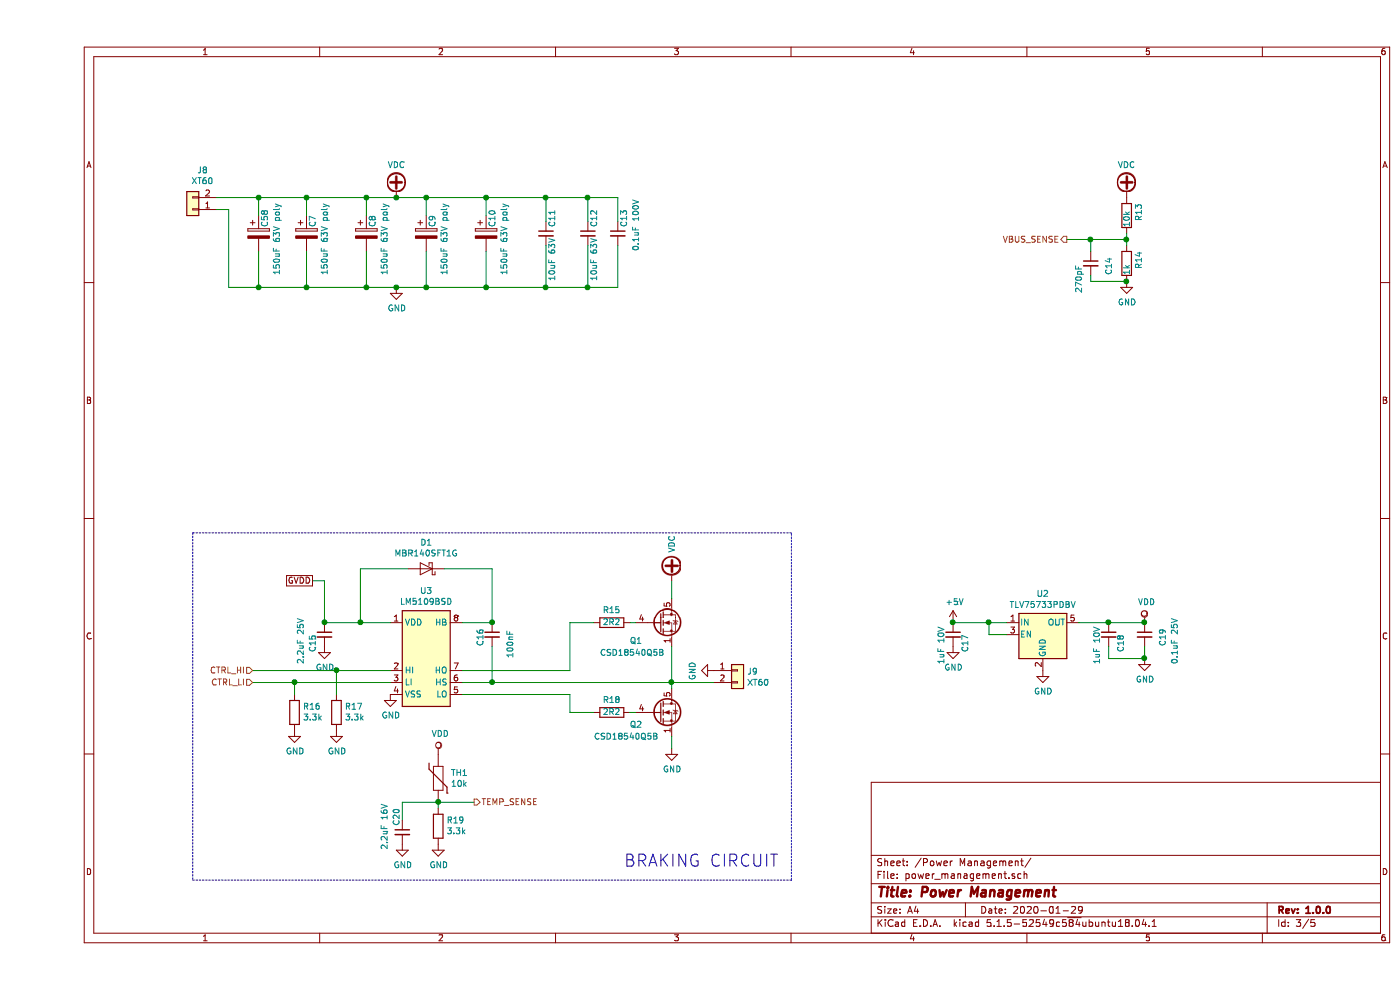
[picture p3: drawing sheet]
EESchema Schematic File Version 4
EELAYER 30 0
EELAYER END
$Descr A4 11693 8268
encoding utf-8
Sheet 3 5
Title "Power Management"
Date "2020-01-29"
Rev "1.0.0"
Comp ""
Comment1 ""
Comment2 ""
Comment3 ""
Comment4 ""
$EndDescr
$Comp
L Device:R R?
U 1 1
P 9100 1800
AR Path="/5E377C6C/5E4E3A78" Ref="R?"  Part="1" 
AR Path="/5E2D9349/5E4E3A78" Ref="R13"  Part="1" 
F 0 "R13" V 9200 1750 50  0000 L CNN
F 1 "10k" V 9100 1700 50  0000 L CNN
F 2 "Resistor_SMD:R_0402_1005Metric" V 9030 1800 50  0001 C CNN
F 3 "~" H 9100 1800 50  0001 C CNN
	1    9100 1800
	1    0    0    -1  
$EndComp
$Comp
L Device:R R?
U 1 1
P 9100 2200
AR Path="/5E377C6C/5E4E3A7E" Ref="R?"  Part="1" 
AR Path="/5E2D9349/5E4E3A7E" Ref="R14"  Part="1" 
F 0 "R14" V 9200 2150 50  0000 L CNN
F 1 "1k" V 9100 2100 50  0000 L CNN
F 2 "Resistor_SMD:R_0402_1005Metric" V 9030 2200 50  0001 C CNN
F 3 "~" H 9100 2200 50  0001 C CNN
	1    9100 2200
	1    0    0    -1  
$EndComp
$Comp
L Device:C_Small C?
U 1 1
P 8800 2200
AR Path="/5E377C6C/5E4E3A84" Ref="C?"  Part="1" 
AR Path="/5E2D9349/5E4E3A84" Ref="C14"  Part="1" 
F 0 "C14" V 8950 2100 50  0000 L CNN
F 1 "270pF" V 8700 1950 50  0000 L CNN
F 2 "Capacitor_SMD:C_0402_1005Metric" H 8800 2200 50  0001 C CNN
F 3 "~" H 8800 2200 50  0001 C CNN
	1    8800 2200
	1    0    0    -1  
$EndComp
$Comp
L power:GND #PWR?
U 1 1
P 9100 2350
AR Path="/5E377C6C/5E4E3A8A" Ref="#PWR?"  Part="1" 
AR Path="/5E2D9349/5E4E3A8A" Ref="#PWR0131"  Part="1" 
F 0 "#PWR0131" H 9100 2100 50  0001 C CNN
F 1 "GND" H 9105 2177 50  0000 C CNN
F 2 "" H 9100 2350 50  0001 C CNN
F 3 "" H 9100 2350 50  0001 C CNN
	1    9100 2350
	1    0    0    -1  
$EndComp
Wire Wire Line
	9100 2350 8800 2350
Wire Wire Line
	8800 2350 8800 2300
Connection ~ 9100 2350
Wire Wire Line
	9100 2050 9100 2000
Wire Wire Line
	8800 2100 8800 2000
Wire Wire Line
	8800 2000 9100 2000
Connection ~ 9100 2000
Wire Wire Line
	9100 2000 9100 1950
Wire Wire Line
	8800 2000 8600 2000
Connection ~ 8800 2000
Text HLabel 8600 2000 0    50   Output ~ 0
VBUS_SENSE
$Comp
L power:VDC #PWR?
U 1 1
P 9100 1650
AR Path="/5E377C6C/5E4E3A9B" Ref="#PWR?"  Part="1" 
AR Path="/5E2D9349/5E4E3A9B" Ref="#PWR0132"  Part="1" 
F 0 "#PWR0132" H 9100 1550 50  0001 C CNN
F 1 "VDC" H 9100 1925 50  0000 C CNN
F 2 "" H 9100 1650 50  0001 C CNN
F 3 "" H 9100 1650 50  0001 C CNN
	1    9100 1650
	1    0    0    -1  
$EndComp
$Comp
L Regulator_Linear:TLV75733PDBV U2
U 1 1
P 8400 5300
F 0 "U2" H 8400 5642 50  0000 C CNN
F 1 "TLV75733PDBV" H 8400 5551 50  0000 C CNN
F 2 "Package_TO_SOT_SMD:SOT-23-5" H 8400 5625 50  0001 C CIN
F 3 "https://www.ti.com/lit/ds/symlink/tlv757p.pdf" H 8400 5350 50  0001 C CNN
	1    8400 5300
	1    0    0    -1  
$EndComp
$Comp
L power:GND #PWR?
U 1 1
P 8400 5600
AR Path="/5E377C6C/5E3E7D52" Ref="#PWR?"  Part="1" 
AR Path="/5E2D9349/5E3E7D52" Ref="#PWR0133"  Part="1" 
F 0 "#PWR0133" H 8400 5350 50  0001 C CNN
F 1 "GND" H 8405 5427 50  0000 C CNN
F 2 "" H 8400 5600 50  0001 C CNN
F 3 "" H 8400 5600 50  0001 C CNN
	1    8400 5600
	1    0    0    -1  
$EndComp
$Comp
L Device:C_Small C?
U 1 1
P 8950 5300
AR Path="/5E377C6C/5E3E815A" Ref="C?"  Part="1" 
AR Path="/5E2D9349/5E3E815A" Ref="C18"  Part="1" 
F 0 "C18" V 9050 5150 50  0000 L CNN
F 1 "1uF 10V" V 8850 5050 50  0000 L CNN
F 2 "Capacitor_SMD:C_0402_1005Metric" H 8950 5300 50  0001 C CNN
F 3 "~" H 8950 5300 50  0001 C CNN
	1    8950 5300
	1    0    0    -1  
$EndComp
$Comp
L Device:C_Small C?
U 1 1
P 9250 5300
AR Path="/5E377C6C/5E3E85BA" Ref="C?"  Part="1" 
AR Path="/5E2D9349/5E3E85BA" Ref="C19"  Part="1" 
F 0 "C19" V 9400 5200 50  0000 L CNN
F 1 "0.1uF 25V" V 9500 5050 50  0000 L CNN
F 2 "Capacitor_SMD:C_0402_1005Metric" H 9250 5300 50  0001 C CNN
F 3 "~" H 9250 5300 50  0001 C CNN
	1    9250 5300
	1    0    0    -1  
$EndComp
Wire Wire Line
	8700 5200 8950 5200
Connection ~ 8950 5200
Wire Wire Line
	8950 5200 9250 5200
$Comp
L power:GND #PWR?
U 1 1
P 9250 5500
AR Path="/5E377C6C/5E3E8CEB" Ref="#PWR?"  Part="1" 
AR Path="/5E2D9349/5E3E8CEB" Ref="#PWR0134"  Part="1" 
F 0 "#PWR0134" H 9250 5250 50  0001 C CNN
F 1 "GND" H 9255 5327 50  0000 C CNN
F 2 "" H 9250 5500 50  0001 C CNN
F 3 "" H 9250 5500 50  0001 C CNN
	1    9250 5500
	1    0    0    -1  
$EndComp
Wire Wire Line
	8950 5400 8950 5500
Wire Wire Line
	8950 5500 9250 5500
Wire Wire Line
	9250 5500 9250 5400
Connection ~ 9250 5500
$Comp
L Device:C_Small C?
U 1 1
P 7650 5300
AR Path="/5E377C6C/5E3E93E7" Ref="C?"  Part="1" 
AR Path="/5E2D9349/5E3E93E7" Ref="C17"  Part="1" 
F 0 "C17" V 7750 5150 50  0000 L CNN
F 1 "1uF 10V" V 7550 5050 50  0000 L CNN
F 2 "Capacitor_SMD:C_0402_1005Metric" H 7650 5300 50  0001 C CNN
F 3 "~" H 7650 5300 50  0001 C CNN
	1    7650 5300
	1    0    0    -1  
$EndComp
Wire Wire Line
	7650 5200 7950 5200
$Comp
L power:VDD #PWR0135
U 1 1
P 9250 5200
F 0 "#PWR0135" H 9250 5050 50  0001 C CNN
F 1 "VDD" H 9267 5373 50  0000 C CNN
F 2 "" H 9250 5200 50  0001 C CNN
F 3 "" H 9250 5200 50  0001 C CNN
	1    9250 5200
	1    0    0    -1  
$EndComp
Connection ~ 7650 5200
Connection ~ 9250 5200
$Comp
L power:+5V #PWR0136
U 1 1
P 7650 5200
F 0 "#PWR0136" H 7650 5050 50  0001 C CNN
F 1 "+5V" H 7665 5373 50  0000 C CNN
F 2 "" H 7650 5200 50  0001 C CNN
F 3 "" H 7650 5200 50  0001 C CNN
	1    7650 5200
	1    0    0    -1  
$EndComp
$Comp
L power:GND #PWR?
U 1 1
P 7650 5400
AR Path="/5E377C6C/5E3EB0A5" Ref="#PWR?"  Part="1" 
AR Path="/5E2D9349/5E3EB0A5" Ref="#PWR0137"  Part="1" 
F 0 "#PWR0137" H 7650 5150 50  0001 C CNN
F 1 "GND" H 7655 5227 50  0000 C CNN
F 2 "" H 7650 5400 50  0001 C CNN
F 3 "" H 7650 5400 50  0001 C CNN
	1    7650 5400
	1    0    0    -1  
$EndComp
Wire Wire Line
	8100 5300 7950 5300
Wire Wire Line
	7950 5300 7950 5200
Connection ~ 7950 5200
Wire Wire Line
	7950 5200 8100 5200
$Comp
L Device:CP C7
U 1 1
P 2250 1950
F 0 "C7" V 2300 2000 50  0000 L CNN
F 1 "150uF 63V poly" V 2400 1600 50  0000 L CNN
F 2 "Capacitor_SMD:CP_Elec_10x14.3" H 2288 1800 50  0001 C CNN
F 3 "~" H 2250 1950 50  0001 C CNN
F 4 "EEH-ZS1J151P" H 2250 1950 50  0001 C CNN "MPN"
	1    2250 1950
	1    0    0    -1  
$EndComp
$Comp
L power:GND #PWR?
U 1 1
P 3000 2400
AR Path="/5E377C6C/5E320493" Ref="#PWR?"  Part="1" 
AR Path="/5E2D9349/5E320493" Ref="#PWR0138"  Part="1" 
F 0 "#PWR0138" H 3000 2150 50  0001 C CNN
F 1 "GND" H 3005 2227 50  0000 C CNN
F 2 "" H 3000 2400 50  0001 C CNN
F 3 "" H 3000 2400 50  0001 C CNN
	1    3000 2400
	1    0    0    -1  
$EndComp
$Comp
L Device:CP C8
U 1 1
P 2750 1950
F 0 "C8" V 2800 2000 50  0000 L CNN
F 1 "150uF 63V poly" V 2900 1600 50  0000 L CNN
F 2 "Capacitor_SMD:CP_Elec_10x14.3" H 2788 1800 50  0001 C CNN
F 3 "~" H 2750 1950 50  0001 C CNN
F 4 "EEH-ZS1J151P" H 2750 1950 50  0001 C CNN "MPN"
	1    2750 1950
	1    0    0    -1  
$EndComp
$Comp
L Device:CP C9
U 1 1
P 3250 1950
F 0 "C9" V 3300 2000 50  0000 L CNN
F 1 "150uF 63V poly" V 3400 1600 50  0000 L CNN
F 2 "Capacitor_SMD:CP_Elec_10x14.3" H 3288 1800 50  0001 C CNN
F 3 "~" H 3250 1950 50  0001 C CNN
F 4 "EEH-ZS1J151P" H 3250 1950 50  0001 C CNN "MPN"
	1    3250 1950
	1    0    0    -1  
$EndComp
$Comp
L Device:CP C10
U 1 1
P 3750 1950
F 0 "C10" V 3800 2000 50  0000 L CNN
F 1 "150uF 63V poly" V 3900 1600 50  0000 L CNN
F 2 "Capacitor_SMD:CP_Elec_10x14.3" H 3788 1800 50  0001 C CNN
F 3 "~" H 3750 1950 50  0001 C CNN
F 4 "EEH-ZS1J151P" H 3750 1950 50  0001 C CNN "MPN"
	1    3750 1950
	1    0    0    -1  
$EndComp
Wire Wire Line
	2250 1800 2250 1650
Wire Wire Line
	2250 1650 2750 1650
Wire Wire Line
	2750 1650 2750 1800
Wire Wire Line
	2750 1650 3000 1650
Wire Wire Line
	3250 1650 3250 1800
Connection ~ 2750 1650
Wire Wire Line
	3250 1650 3750 1650
Wire Wire Line
	3750 1650 3750 1800
Connection ~ 3250 1650
Wire Wire Line
	3000 2400 2750 2400
Wire Wire Line
	2250 2400 2250 2100
Wire Wire Line
	3000 2400 3250 2400
Wire Wire Line
	3750 2400 3750 2100
Connection ~ 3000 2400
Wire Wire Line
	3250 2100 3250 2400
Connection ~ 3250 2400
Wire Wire Line
	3250 2400 3750 2400
Wire Wire Line
	2750 2100 2750 2400
Connection ~ 2750 2400
Wire Wire Line
	2750 2400 2250 2400
$Comp
L power:VDC #PWR?
U 1 1
P 3000 1650
AR Path="/5E377C6C/5E323297" Ref="#PWR?"  Part="1" 
AR Path="/5E2D9349/5E323297" Ref="#PWR0139"  Part="1" 
F 0 "#PWR0139" H 3000 1550 50  0001 C CNN
F 1 "VDC" H 3000 1925 50  0000 C CNN
F 2 "" H 3000 1650 50  0001 C CNN
F 3 "" H 3000 1650 50  0001 C CNN
	1    3000 1650
	1    0    0    -1  
$EndComp
Connection ~ 3000 1650
Wire Wire Line
	3000 1650 3250 1650
$Comp
L Device:C_Small C?
U 1 1
P 4250 1950
AR Path="/5E377C6C/5E32501A" Ref="C?"  Part="1" 
AR Path="/5E2D9349/5E32501A" Ref="C11"  Part="1" 
F 0 "C11" V 4300 2000 50  0000 L CNN
F 1 "10uF 63V " V 4300 1550 50  0000 L CNN
F 2 "Capacitor_SMD:C_1210_3225Metric" H 4250 1950 50  0001 C CNN
F 3 "~" H 4250 1950 50  0001 C CNN
F 4 "CL32B106KMVNNWE" V 4250 1950 50  0001 C CNN "MPN"
	1    4250 1950
	1    0    0    -1  
$EndComp
$Comp
L Device:C_Small C?
U 1 1
P 4600 1950
AR Path="/5E377C6C/5E32554E" Ref="C?"  Part="1" 
AR Path="/5E2D9349/5E32554E" Ref="C12"  Part="1" 
F 0 "C12" V 4650 2000 50  0000 L CNN
F 1 "10uF 63V " V 4650 1550 50  0000 L CNN
F 2 "Capacitor_SMD:C_1210_3225Metric" H 4600 1950 50  0001 C CNN
F 3 "~" H 4600 1950 50  0001 C CNN
F 4 "CL32B106KMVNNWE" V 4600 1950 50  0001 C CNN "MPN"
	1    4600 1950
	1    0    0    -1  
$EndComp
$Comp
L Device:C_Small C?
U 1 1
P 4850 1950
AR Path="/5E377C6C/5E325740" Ref="C?"  Part="1" 
AR Path="/5E2D9349/5E325740" Ref="C13"  Part="1" 
F 0 "C13" V 4900 2000 50  0000 L CNN
F 1 "0.1uF 100V" V 5000 1800 50  0000 L CNN
F 2 "Capacitor_SMD:C_0402_1005Metric" H 4850 1950 50  0001 C CNN
F 3 "~" H 4850 1950 50  0001 C CNN
	1    4850 1950
	1    0    0    -1  
$EndComp
Wire Wire Line
	4850 1850 4850 1650
Wire Wire Line
	4850 1650 4600 1650
Connection ~ 3750 1650
Wire Wire Line
	4600 1850 4600 1650
Connection ~ 4600 1650
Wire Wire Line
	4600 1650 4250 1650
Wire Wire Line
	4250 1850 4250 1650
Connection ~ 4250 1650
Wire Wire Line
	4250 1650 3750 1650
Wire Wire Line
	4250 2050 4250 2400
Wire Wire Line
	4250 2400 3750 2400
Connection ~ 3750 2400
Wire Wire Line
	4600 2050 4600 2400
Wire Wire Line
	4600 2400 4250 2400
Connection ~ 4250 2400
Wire Wire Line
	4850 2050 4850 2400
Wire Wire Line
	4850 2400 4600 2400
Connection ~ 4600 2400
$Comp
L Driver_FET:LM5109BSD U?
U 1 1
P 3250 5500
AR Path="/5E377C6C/5E36603E" Ref="U?"  Part="1" 
AR Path="/5E2D9349/5E36603E" Ref="U3"  Part="1" 
F 0 "U3" H 3250 6067 50  0000 C CNN
F 1 "LM5109BSD" H 3250 5976 50  0000 C CNN
F 2 "Package_SON:WSON-8_4x4mm_P0.8mm" H 3250 4900 50  0001 C CIN
F 3 "http://www.ti.com/lit/ds/symlink/lm5109b.pdf" H 3250 5500 50  0001 C CNN
	1    3250 5500
	1    0    0    -1  
$EndComp
$Comp
L Transistor_FET:CSD18540Q5B Q?
U 1 1
P 5200 5200
AR Path="/5E2D92F4/5E366044" Ref="Q?"  Part="1" 
AR Path="/5E377C6C/5E366044" Ref="Q?"  Part="1" 
AR Path="/5E2D9349/5E366044" Ref="Q1"  Part="1" 
F 0 "Q1" H 4950 5050 50  0000 L CNN
F 1 "CSD18540Q5B" H 4700 4950 50  0000 L CNN
F 2 "Package_TO_SOT_SMD:TDSON-8-1" H 5400 5125 50  0001 L CIN
F 3 "http://www.ti.com/lit/gpn/csd18540q5b" V 5200 5200 50  0001 L CNN
	1    5200 5200
	1    0    0    -1  
$EndComp
$Comp
L Transistor_FET:CSD18540Q5B Q?
U 1 1
P 5200 5950
AR Path="/5E2D92F4/5E36604A" Ref="Q?"  Part="1" 
AR Path="/5E377C6C/5E36604A" Ref="Q?"  Part="1" 
AR Path="/5E2D9349/5E36604A" Ref="Q2"  Part="1" 
F 0 "Q2" H 4950 5850 50  0000 L CNN
F 1 "CSD18540Q5B" H 4650 5750 50  0000 L CNN
F 2 "Package_TO_SOT_SMD:TDSON-8-1" H 5400 5875 50  0001 L CIN
F 3 "http://www.ti.com/lit/gpn/csd18540q5b" V 5200 5950 50  0001 L CNN
	1    5200 5950
	1    0    0    -1  
$EndComp
Wire Wire Line
	5300 5000 5300 4850
$Comp
L Device:R R?
U 1 1
P 4800 5200
AR Path="/5E2D92F4/5E366051" Ref="R?"  Part="1" 
AR Path="/5E377C6C/5E366051" Ref="R?"  Part="1" 
AR Path="/5E2D9349/5E366051" Ref="R15"  Part="1" 
F 0 "R15" V 4900 5200 50  0000 C CNN
F 1 "2R2" V 4800 5200 50  0000 C CNN
F 2 "Resistor_SMD:R_0402_1005Metric" V 4730 5200 50  0001 C CNN
F 3 "~" H 4800 5200 50  0001 C CNN
	1    4800 5200
	0    -1   -1   0   
$EndComp
$Comp
L Device:R R?
U 1 1
P 4800 5950
AR Path="/5E2D92F4/5E366057" Ref="R?"  Part="1" 
AR Path="/5E377C6C/5E366057" Ref="R?"  Part="1" 
AR Path="/5E2D9349/5E366057" Ref="R18"  Part="1" 
F 0 "R18" V 4900 5950 50  0000 C CNN
F 1 "2R2" V 4800 5950 50  0000 C CNN
F 2 "Resistor_SMD:R_0402_1005Metric" V 4730 5950 50  0001 C CNN
F 3 "~" H 4800 5950 50  0001 C CNN
	1    4800 5950
	0    -1   -1   0   
$EndComp
Wire Wire Line
	4950 5200 5000 5200
Wire Wire Line
	4950 5950 5000 5950
Wire Wire Line
	4450 5950 4650 5950
$Comp
L power:GND #PWR?
U 1 1
P 5300 6250
AR Path="/5E2D92F4/5E366060" Ref="#PWR?"  Part="1" 
AR Path="/5E377C6C/5E366060" Ref="#PWR?"  Part="1" 
AR Path="/5E2D9349/5E366060" Ref="#PWR0140"  Part="1" 
F 0 "#PWR0140" H 5300 6000 50  0001 C CNN
F 1 "GND" H 5305 6077 50  0000 C CNN
F 2 "" H 5300 6250 50  0001 C CNN
F 3 "" H 5300 6250 50  0001 C CNN
	1    5300 6250
	1    0    0    -1  
$EndComp
$Comp
L power:VDC #PWR?
U 1 1
P 5300 4850
AR Path="/5E2D92F4/5E366066" Ref="#PWR?"  Part="1" 
AR Path="/5E377C6C/5E366066" Ref="#PWR?"  Part="1" 
AR Path="/5E2D9349/5E366066" Ref="#PWR0141"  Part="1" 
F 0 "#PWR0141" H 5300 4750 50  0001 C CNN
F 1 "VDC" V 5300 5080 50  0000 L CNN
F 2 "" H 5300 4850 50  0001 C CNN
F 3 "" H 5300 4850 50  0001 C CNN
	1    5300 4850
	1    0    0    -1  
$EndComp
Wire Wire Line
	5300 5400 5300 5700
Wire Wire Line
	4450 5950 4450 5800
Wire Wire Line
	4450 5800 3550 5800
Wire Wire Line
	3550 5700 3800 5700
Connection ~ 5300 5700
Wire Wire Line
	5300 5700 5300 5750
Wire Wire Line
	4650 5200 4450 5200
Wire Wire Line
	4450 5200 4450 5600
Wire Wire Line
	4450 5600 3550 5600
$Comp
L Device:C_Small C?
U 1 1
P 2400 5300
AR Path="/5E2D92F4/5E366077" Ref="C?"  Part="1" 
AR Path="/5E377C6C/5E366077" Ref="C?"  Part="1" 
AR Path="/5E2D9349/5E366077" Ref="C15"  Part="1" 
F 0 "C15" V 2300 5150 50  0000 L CNN
F 1 "2.2uF 25V" V 2200 5050 50  0000 L CNN
F 2 "Capacitor_SMD:C_0402_1005Metric" H 2400 5300 50  0001 C CNN
F 3 "~" H 2400 5300 50  0001 C CNN
F 4 "" H 2400 5300 50  0001 C CNN "Description"
	1    2400 5300
	1    0    0    -1  
$EndComp
$Comp
L power:GND #PWR?
U 1 1
P 2400 5400
AR Path="/5E2D92F4/5E36607D" Ref="#PWR?"  Part="1" 
AR Path="/5E377C6C/5E36607D" Ref="#PWR?"  Part="1" 
AR Path="/5E2D9349/5E36607D" Ref="#PWR0142"  Part="1" 
F 0 "#PWR0142" H 2400 5150 50  0001 C CNN
F 1 "GND" H 2405 5227 50  0000 C CNN
F 2 "" H 2400 5400 50  0001 C CNN
F 3 "" H 2400 5400 50  0001 C CNN
	1    2400 5400
	1    0    0    -1  
$EndComp
Wire Wire Line
	2950 5200 2700 5200
$Comp
L Device:C_Small C?
U 1 1
P 3800 5300
AR Path="/5E2D92F4/5E366085" Ref="C?"  Part="1" 
AR Path="/5E377C6C/5E366085" Ref="C?"  Part="1" 
AR Path="/5E2D9349/5E366085" Ref="C16"  Part="1" 
F 0 "C16" V 3700 5200 50  0000 L CNN
F 1 "100nF" V 3950 5100 50  0000 L CNN
F 2 "Capacitor_SMD:C_0402_1005Metric" H 3800 5300 50  0001 C CNN
F 3 "~" H 3800 5300 50  0001 C CNN
F 4 "" H 3800 5300 50  0001 C CNN "Description"
	1    3800 5300
	1    0    0    -1  
$EndComp
Wire Wire Line
	3800 5200 3550 5200
Wire Wire Line
	3800 5400 3800 5700
Connection ~ 3800 5700
Wire Wire Line
	3800 5700 5300 5700
$Comp
L Device:D_Schottky D?
U 1 1
P 3250 4750
AR Path="/5E377C6C/5E36608F" Ref="D?"  Part="1" 
AR Path="/5E2D9349/5E36608F" Ref="D1"  Part="1" 
F 0 "D1" H 3250 4534 50  0000 C CNN
F 1 "MBR140SFT1G" H 3250 4625 50  0000 C CNN
F 2 "Diode_SMD:D_SOD-123F" H 3250 4750 50  0001 C CNN
F 3 "~" H 3250 4750 50  0001 C CNN
	1    3250 4750
	-1   0    0    1   
$EndComp
Wire Wire Line
	3400 4750 3800 4750
Wire Wire Line
	3800 4750 3800 5200
Connection ~ 3800 5200
Wire Wire Line
	3100 4750 2700 4750
Wire Wire Line
	2700 4750 2700 5200
Connection ~ 2700 5200
Wire Wire Line
	2700 5200 2400 5200
$Comp
L power:GND #PWR?
U 1 1
P 2950 5800
AR Path="/5E2D92F4/5E36609C" Ref="#PWR?"  Part="1" 
AR Path="/5E377C6C/5E36609C" Ref="#PWR?"  Part="1" 
AR Path="/5E2D9349/5E36609C" Ref="#PWR0143"  Part="1" 
F 0 "#PWR0143" H 2950 5550 50  0001 C CNN
F 1 "GND" H 2955 5627 50  0000 C CNN
F 2 "" H 2950 5800 50  0001 C CNN
F 3 "" H 2950 5800 50  0001 C CNN
	1    2950 5800
	1    0    0    -1  
$EndComp
Text HLabel 1800 5600 0    50   Input ~ 0
CTRL_HI
Text HLabel 1800 5700 0    50   Input ~ 0
CTRL_LI
Wire Wire Line
	1800 5700 2150 5700
Wire Wire Line
	2950 5600 2500 5600
Text GLabel 2300 4850 0    50   UnSpc ~ 0
GVDD
Wire Wire Line
	2300 4850 2400 4850
Wire Wire Line
	2400 4850 2400 5200
Connection ~ 2400 5200
$Comp
L Device:Thermistor TH?
U 1 1
P 3350 6500
AR Path="/5E2D92F4/5E3660B4" Ref="TH?"  Part="1" 
AR Path="/5E377C6C/5E3660B4" Ref="TH?"  Part="1" 
AR Path="/5E2D9349/5E3660B4" Ref="TH1"  Part="1" 
F 0 "TH1" H 3455 6546 50  0000 L CNN
F 1 "10k" H 3455 6455 50  0000 L CNN
F 2 "Resistor_SMD:R_0402_1005Metric" H 3350 6500 50  0001 C CNN
F 3 "~" H 3350 6500 50  0001 C CNN
	1    3350 6500
	1    0    0    -1  
$EndComp
$Comp
L Device:R R?
U 1 1
P 3350 6900
AR Path="/5E2D92F4/5E3660BA" Ref="R?"  Part="1" 
AR Path="/5E377C6C/5E3660BA" Ref="R?"  Part="1" 
AR Path="/5E2D9349/5E3660BA" Ref="R19"  Part="1" 
F 0 "R19" H 3280 6854 50  0000 R CNN
F 1 "3.3k" H 3280 6945 50  0000 R CNN
F 2 "Resistor_SMD:R_0402_1005Metric" V 3280 6900 50  0001 C CNN
F 3 "~" H 3350 6900 50  0001 C CNN
	1    3350 6900
	-1   0    0    1   
$EndComp
$Comp
L power:GND #PWR?
U 1 1
P 3350 7050
AR Path="/5E2D92F4/5E3660C0" Ref="#PWR?"  Part="1" 
AR Path="/5E377C6C/5E3660C0" Ref="#PWR?"  Part="1" 
AR Path="/5E2D9349/5E3660C0" Ref="#PWR0144"  Part="1" 
F 0 "#PWR0144" H 3350 6800 50  0001 C CNN
F 1 "GND" H 3355 6877 50  0000 C CNN
F 2 "" H 3350 7050 50  0001 C CNN
F 3 "" H 3350 7050 50  0001 C CNN
	1    3350 7050
	1    0    0    -1  
$EndComp
$Comp
L Device:C_Small C?
U 1 1
P 3050 6950
AR Path="/5E2D92F4/5E3660C6" Ref="C?"  Part="1" 
AR Path="/5E377C6C/5E3660C6" Ref="C?"  Part="1" 
AR Path="/5E2D9349/5E3660C6" Ref="C20"  Part="1" 
F 0 "C20" V 3000 7000 50  0000 L CNN
F 1 "2.2uF 16V" V 2900 6800 50  0000 L CNN
F 2 "Capacitor_SMD:C_0402_1005Metric" H 3050 6950 50  0001 C CNN
F 3 "~" H 3050 6950 50  0001 C CNN
	1    3050 6950
	1    0    0    -1  
$EndComp
$Comp
L power:GND #PWR?
U 1 1
P 3050 7050
AR Path="/5E2D92F4/5E3660CC" Ref="#PWR?"  Part="1" 
AR Path="/5E377C6C/5E3660CC" Ref="#PWR?"  Part="1" 
AR Path="/5E2D9349/5E3660CC" Ref="#PWR0145"  Part="1" 
F 0 "#PWR0145" H 3050 6800 50  0001 C CNN
F 1 "GND" H 3055 6877 50  0000 C CNN
F 2 "" H 3050 7050 50  0001 C CNN
F 3 "" H 3050 7050 50  0001 C CNN
	1    3050 7050
	1    0    0    -1  
$EndComp
Wire Wire Line
	3350 6700 3350 6750
Wire Wire Line
	3350 6700 3050 6700
Wire Wire Line
	3050 6700 3050 6850
Connection ~ 3350 6700
$Comp
L power:VDD #PWR?
U 1 1
P 3350 6300
AR Path="/5E2D92F4/5E3660D6" Ref="#PWR?"  Part="1" 
AR Path="/5E377C6C/5E3660D6" Ref="#PWR?"  Part="1" 
AR Path="/5E2D9349/5E3660D6" Ref="#PWR0146"  Part="1" 
F 0 "#PWR0146" H 3350 6150 50  0001 C CNN
F 1 "VDD" H 3367 6473 50  0000 C CNN
F 2 "" H 3350 6300 50  0001 C CNN
F 3 "" H 3350 6300 50  0001 C CNN
	1    3350 6300
	1    0    0    -1  
$EndComp
Text HLabel 3650 6700 2    50   Output ~ 0
TEMP_SENSE
Wire Wire Line
	3650 6700 3350 6700
Wire Notes Line
	1300 4450 1300 7350
Wire Notes Line
	1300 7350 6300 7350
Wire Notes Line
	6300 7350 6300 4450
Wire Notes Line
	6300 4450 1300 4450
Wire Wire Line
	5650 5700 5300 5700
$Comp
L Device:R R?
U 1 1
P 2500 5950
AR Path="/5E2D92F4/5E3660E3" Ref="R?"  Part="1" 
AR Path="/5E377C6C/5E3660E3" Ref="R?"  Part="1" 
AR Path="/5E2D9349/5E3660E3" Ref="R17"  Part="1" 
F 0 "R17" H 2430 5904 50  0000 R CNN
F 1 "3.3k" H 2430 5995 50  0000 R CNN
F 2 "Resistor_SMD:R_0402_1005Metric" V 2430 5950 50  0001 C CNN
F 3 "~" H 2500 5950 50  0001 C CNN
	1    2500 5950
	-1   0    0    1   
$EndComp
$Comp
L Device:R R?
U 1 1
P 2150 5950
AR Path="/5E2D92F4/5E3660E9" Ref="R?"  Part="1" 
AR Path="/5E377C6C/5E3660E9" Ref="R?"  Part="1" 
AR Path="/5E2D9349/5E3660E9" Ref="R16"  Part="1" 
F 0 "R16" H 2080 5904 50  0000 R CNN
F 1 "3.3k" H 2080 5995 50  0000 R CNN
F 2 "Resistor_SMD:R_0402_1005Metric" V 2080 5950 50  0001 C CNN
F 3 "~" H 2150 5950 50  0001 C CNN
	1    2150 5950
	-1   0    0    1   
$EndComp
Wire Wire Line
	2150 5800 2150 5700
Connection ~ 2150 5700
Wire Wire Line
	2150 5700 2950 5700
Wire Wire Line
	2500 5800 2500 5600
Connection ~ 2500 5600
Wire Wire Line
	2500 5600 1800 5600
$Comp
L power:GND #PWR?
U 1 1
P 2150 6100
AR Path="/5E2D92F4/5E3660F5" Ref="#PWR?"  Part="1" 
AR Path="/5E377C6C/5E3660F5" Ref="#PWR?"  Part="1" 
AR Path="/5E2D9349/5E3660F5" Ref="#PWR0147"  Part="1" 
F 0 "#PWR0147" H 2150 5850 50  0001 C CNN
F 1 "GND" H 2155 5927 50  0000 C CNN
F 2 "" H 2150 6100 50  0001 C CNN
F 3 "" H 2150 6100 50  0001 C CNN
	1    2150 6100
	1    0    0    -1  
$EndComp
$Comp
L power:GND #PWR?
U 1 1
P 2500 6100
AR Path="/5E2D92F4/5E3660FB" Ref="#PWR?"  Part="1" 
AR Path="/5E377C6C/5E3660FB" Ref="#PWR?"  Part="1" 
AR Path="/5E2D9349/5E3660FB" Ref="#PWR0148"  Part="1" 
F 0 "#PWR0148" H 2500 5850 50  0001 C CNN
F 1 "GND" H 2505 5927 50  0000 C CNN
F 2 "" H 2500 6100 50  0001 C CNN
F 3 "" H 2500 6100 50  0001 C CNN
	1    2500 6100
	1    0    0    -1  
$EndComp
Text Notes 4900 7250 0    100  ~ 0
BRAKING CIRCUIT
$Comp
L Connector_Generic:Conn_01x02 J8
U 1 1
P 1300 1750
F 0 "J8" H 1218 1425 50  0000 C CNN
F 1 "XT60" H 1218 1516 50  0000 C CNN
F 2 "Connector_AMASS:AMASS_XT60-M_1x02_P7.20mm_Vertical" H 1300 1750 50  0001 C CNN
F 3 "~" H 1300 1750 50  0001 C CNN
	1    1300 1750
	-1   0    0    1   
$EndComp
Connection ~ 2250 1650
Connection ~ 2250 2400
$Comp
L Connector_Generic:Conn_01x02 J9
U 1 1
P 5850 5600
F 0 "J9" H 5930 5592 50  0000 L CNN
F 1 "XT60" H 5930 5501 50  0000 L CNN
F 2 "Connector_AMASS:AMASS_XT60-M_1x02_P7.20mm_Vertical" H 5850 5600 50  0001 C CNN
F 3 "~" H 5850 5600 50  0001 C CNN
	1    5850 5600
	1    0    0    -1  
$EndComp
Wire Wire Line
	5300 6150 5300 6250
$Comp
L power:GND #PWR?
U 1 1
P 5650 5600
AR Path="/5E2D92F4/5E3FC6DF" Ref="#PWR?"  Part="1" 
AR Path="/5E377C6C/5E3FC6DF" Ref="#PWR?"  Part="1" 
AR Path="/5E2D9349/5E3FC6DF" Ref="#PWR0188"  Part="1" 
F 0 "#PWR0188" H 5650 5350 50  0001 C CNN
F 1 "GND" H 5655 5427 50  0000 C CNN
F 2 "" H 5650 5600 50  0001 C CNN
F 3 "" H 5650 5600 50  0001 C CNN
	1    5650 5600
	0    1    1    0   
$EndComp
$Comp
L Device:CP C58
U 1 1
P 1850 1950
F 0 "C58" V 1900 2000 50  0000 L CNN
F 1 "150uF 63V poly" V 2000 1600 50  0000 L CNN
F 2 "Capacitor_SMD:CP_Elec_10x14.3" H 1888 1800 50  0001 C CNN
F 3 "~" H 1850 1950 50  0001 C CNN
F 4 "EEH-ZS1J151P" H 1850 1950 50  0001 C CNN "MPN"
	1    1850 1950
	1    0    0    -1  
$EndComp
Wire Wire Line
	1850 2100 1850 2400
Wire Wire Line
	1850 2400 2250 2400
Wire Wire Line
	1850 1800 1850 1650
Connection ~ 1850 1650
Wire Wire Line
	1850 1650 2250 1650
Wire Wire Line
	1500 1650 1850 1650
Wire Wire Line
	1500 1750 1600 1750
Wire Wire Line
	1600 1750 1600 2400
Wire Wire Line
	1600 2400 1850 2400
Connection ~ 1850 2400
$EndSCHEMATC
